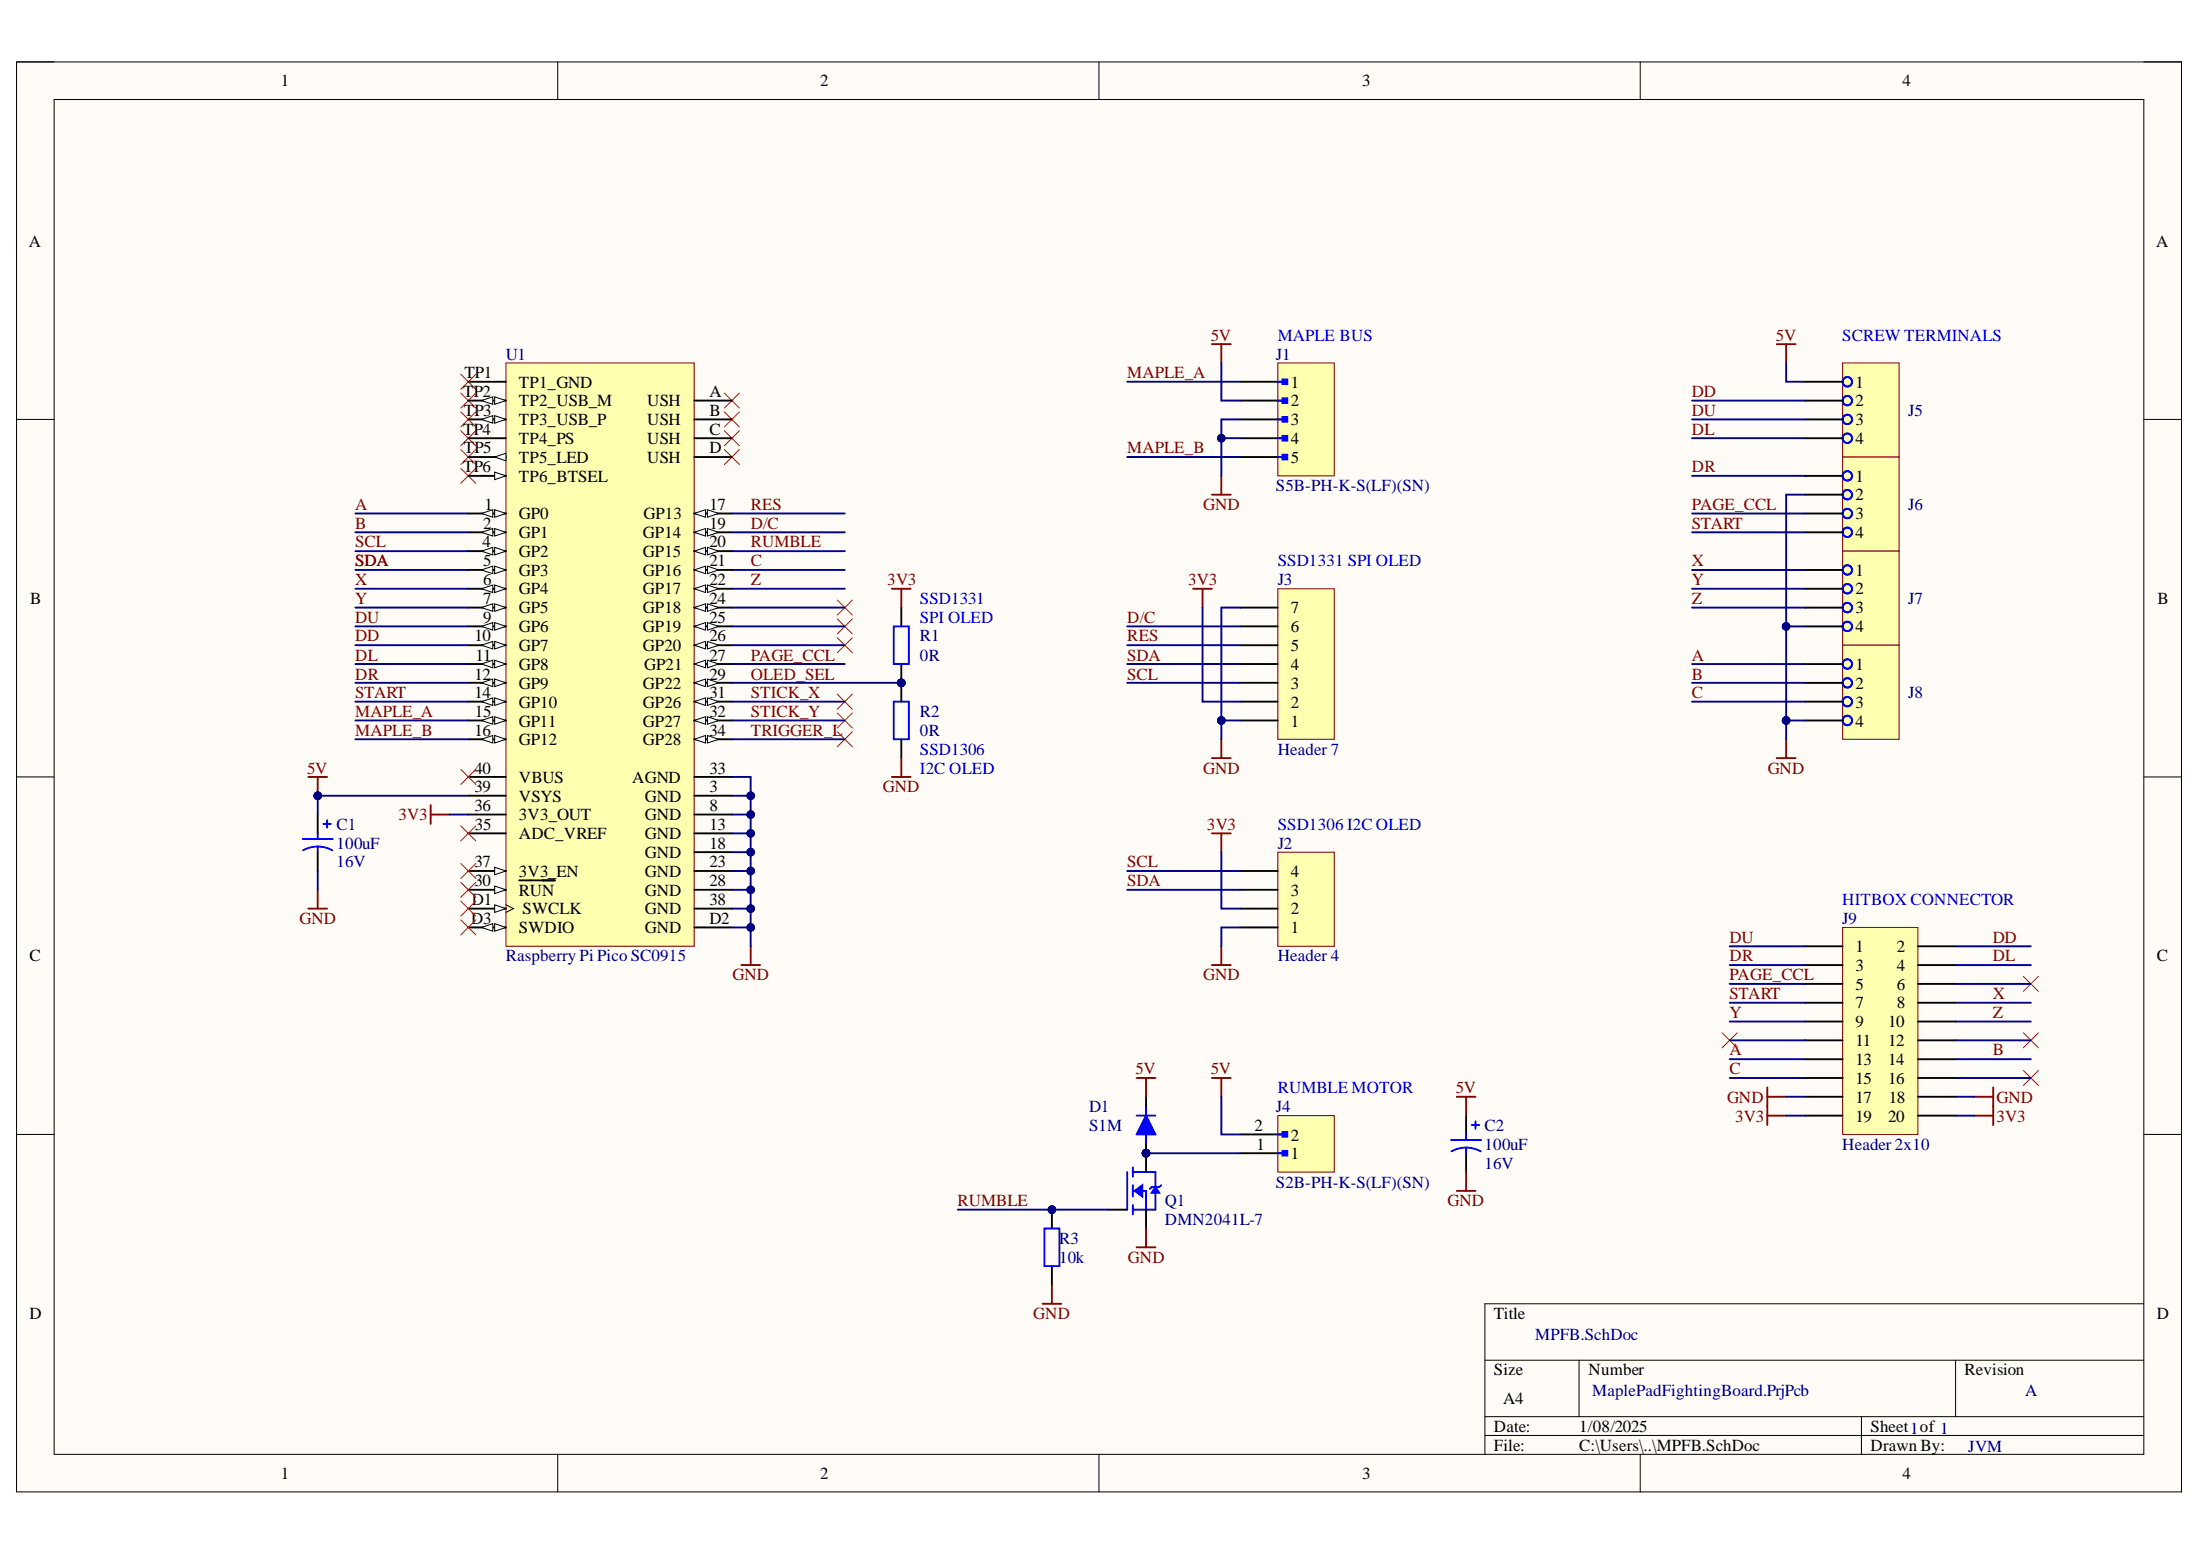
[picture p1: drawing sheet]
# Altium project MaplePadFightingBoard.PrjPcb
1 sheet, 17 parts. Net scope: global (net labels, ports and power ports of the same name join across sheets).
Board file: MPFB.PcbDoc

## Sheet MPFB.SchDoc
size A4; SheetNumber: 1; SheetTotal: 1

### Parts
C1  value 100uF  Voltage: 16V  [Cap2.54P5.0D]  (hidden comment: Cap2.54P5.0D)
C2  value 100uF  Voltage: 16V  [Cap2.54P5.0D]  (hidden comment: Cap2.54P5.0D)
D1  S1M  [DIOM5227X270N]
J1  S5B-PH-K-S(LF)(SN)  [JST_S5B-PH-K-S(LF)(SN)]
J2  Header 4  [HDR1X4]
J3  Header 7  [HDR1X7]
J4  S2B-PH-K-S(LF)(SN)  [JST_S2B-PH-K-S(LF)(SN)]
J5  1751264  [PHOENIX_1751264]  (value not drawn)
J6  1751264  [PHOENIX_1751264]  (value not drawn)
J7  1751264  [PHOENIX_1751264]  (value not drawn)
J8  1751264  [PHOENIX_1751264]  (value not drawn)
J9  Header 2x10  [HDR2X10]
Q1  DMN2041L-7  [SOT91P240X110-3N]
R1  value 0R  [RESC1608N]  (hidden comment: Res0603)
R2  value 0R  [RESC1608N]  (hidden comment: Res0603)
R3  value 10k  [RESC2012N]  (hidden comment: Res0805)
U1  Raspberry Pi Pico SC0915  [MODULE_SC0915]

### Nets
3V3: J2.2 J3.2 J9.19 J9.20 R1.2 U1.36(3V3_OUT)
5V: C1.1 C2.1 D1.C(K) J1.2 J4.2 J5.1 U1.39(VSYS)
GND: C1.2 C2.2 J1.3 J1.4 J2.1 J3.1 J3.7 J6.2 J7.4 J8.4 J9.17 J9.18 Q1.2(S) R2.1 R3.1 U1.3(GND) U1.8(GND) U1.13(GND) U1.18(GND) U1.23(GND) U1.28(GND) U1.33(AGND) U1.38(GND) U1.D2(GND)
A: J8.1 J9.13 U1.1(GP0)
B: J8.2 J9.14 U1.2(GP1)
C: J8.3 J9.15 U1.21(GP16)
D/C: J3.6 U1.19(GP14)
DD: J5.2 J9.2 U1.10(GP7)
DL: J5.4 J9.4 U1.11(GP8)
DR: J6.1 J9.3 U1.12(GP9)
DU: J5.3 J9.1 U1.9(GP6)
MAPLE_A: J1.1 U1.15(GP11)
MAPLE_B: J1.5 U1.16(GP12)
OLED_SEL: R1.1 R2.2 U1.29(GP22)
PAGE_CCL: J6.3 J9.5 U1.27(GP21)
RES: J3.5 U1.17(GP13)
RUMBLE: Q1.1(G) R3.2 U1.20(GP15)
SCL: J2.4 J3.3 U1.4(GP2)
SDA: J2.3 J3.4 U1.5(GP3)
START: J6.4 J9.7 U1.14(GP10)
STICK_X: U1.31(GP26)
STICK_Y: U1.32(GP27)
TRIGGER_L: U1.34(GP28)
X: J7.1 J9.8 U1.6(GP4)
Y: J7.2 J9.9 U1.7(GP5)
Z: J7.3 J9.10 U1.22(GP17)
NetD1_A: D1.A J4.1 Q1.3(D)

Not connected (* = marked no-connect by the designer): J9 6* 11* 12* 16*; U1 24(GP18)* 25(GP19)* 26(GP20)* 30(~{RUN})* 35(ADC_VREF)* 37(3V3_EN)* 40(VBUS)* A(USH)* B(USH)* C(USH)* D(USH)* D1(SWCLK)* D3(SWDIO)* TP1(TP1_GND)* TP2(TP2_USB_M)* TP3(TP3_USB_P)* TP4(TP4_PS)* TP5(TP5_LED)* TP6(TP6_BTSEL)*

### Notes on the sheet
- (near J1) MAPLE BUS
- (near J5) SCREW TERMINALS
- (near J3) SSD1331 SPI OLED
- (near R1) SSD1331
- (near R1) SPI OLED
- (near R2) SSD1306
- (near R2) I2C OLED
- (near J2) SSD1306 I2C OLED
- (near J9) HITBOX CONNECTOR
- (near J4) RUMBLE MOTOR
- A
- JVM
